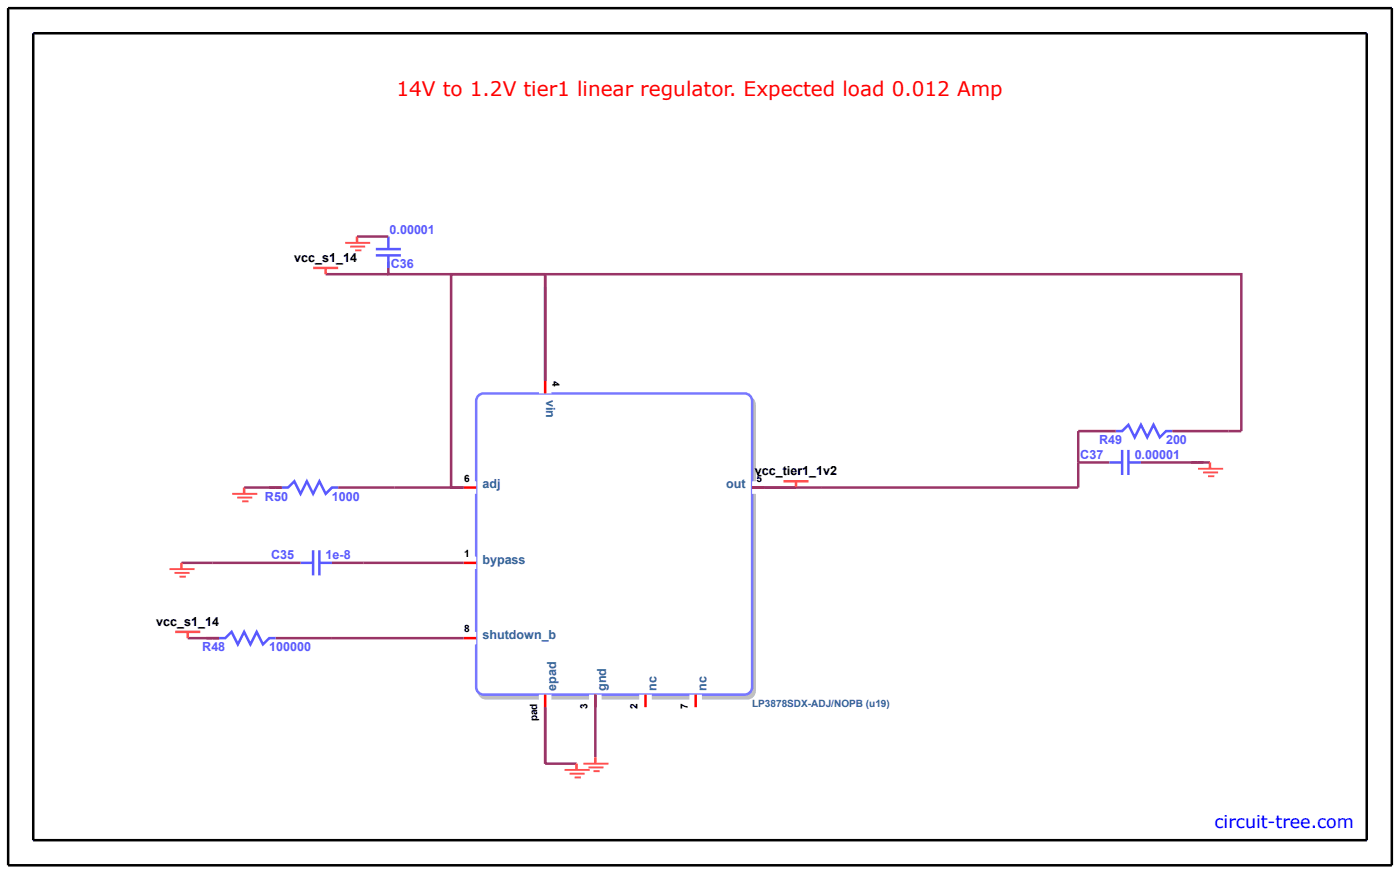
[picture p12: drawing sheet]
<svg xmlns="http://www.w3.org/2000/svg" width="315mm" height="197mm" viewBox="0 0 315 197" stroke-linecap="round" stroke-linejoin="round" font-family="sans-serif">
<path d="M108.2 89.8l.7-.4 .5-.1h58.7a1.69 1.69 0 0 1 1.7 1.7v64.4a1.69 1.69 0 0 1-1.7 1.7h-58.7a1.69 1.69 0 0 1-1.7-1.7v-64.4l.1-.4z" fill="#c0c0c0" stroke="#c0c0c0" stroke-width=".56"/>
<path d="M107.6 89l.8-.5h.4h58.7a1.69 1.69 0 0 1 1.7 1.7v64.3a1.69 1.69 0 0 1-1.7 1.7h-58.7a1.69 1.69 0 0 1-1.7-1.7v-64.3l.1-.5z" fill="#fff" stroke="#77f" stroke-width=".56"/>
<path d="M122.7 85.7v2.8M104.3 109.6h2.8M169.2 109.6h2.8M104.3 126.6h2.8M104.3 143.5h2.8M122.7 156.2v2.8M133.9 156.2v2.8M145.2 156.2v2.8M156.5 156.2v2.8" fill="none" stroke="#fff" stroke-width="2.8" stroke-linecap="butt"/>
<path d="M122.7 85.7v2.8M104.3 109.6h2.8M169.2 109.6h2.8M104.3 126.6h2.8M104.3 143.5h2.8M122.7 156.2v2.8M133.9 156.2v2.8M145.2 156.2v2.8M156.5 156.2v2.8" fill="none" stroke="#f00" stroke-width=".56"/>
<g fill="none" stroke="#993466" stroke-width=".56">
<path d="M80.3 53.2h7.1M87.4 58.8v2.9h35.3v24M73.3 61.7h14.1M251.1 96.9h-8.5v12.7h-73.4M263.8 96.9h15.5v-35.2h-177.8v47.9h2.8h-28.2M54.9 109.6h8.5M242.6 104h7.1M256.7 104h15.5M40.8 126.6h26.8M74.7 126.6h29.6M42.2 143.5h7.1M62 143.5h42.3"/>
<path d="M122.7 159v12.7h7M133.9 156.2v14.1"/>
</g>
<g fill="none" stroke="#5959ff" stroke-width=".56">
<path d="M84.6 56h5.6M84.6 57.4h5.6M87.4 53.2v2.8M87.4 57.4v2.9M251.1 96.9h1.4l1.4-1.4 1.4 2.9 1.4-2.9 1.4 2.9 1.4-2.9 1.4 2.9 1.5-1.5h1.4M63.4 109.6h1.4l1.4-1.4 1.4 2.9 1.4-2.9 1.4 2.9 1.5-2.9 1.4 2.9 1.4-1.5h1.4M249.7 104h2.8M252.5 101.2v5.6M253.9 104h2.8M253.9 101.2v5.6M67.6 126.6h2.8M70.4 123.8v5.6"/>
<path d="M71.9 126.6h2.8M71.9 123.8v5.6M49.3 143.5h1.4l1.4-1.4 1.4 2.8 1.4-2.8 1.4 2.8 1.4-2.8 1.5 2.8 1.4-1.4h1.4"/>
</g>
<path d="M80.3 53.2v1.4M70.4 60.3h5.7M73.3 60.3v1.4M54.9 109.6v1.5M176.3 108.2h5.6M179.1 108.2v1.4M272.2 104v1.4M40.8 126.6v1.4M39.4 142.1h5.6M42.2 142.1v1.4M129.7 171.7v1.4M133.9 170.3v1.4" fill="none" stroke="#ff4c4c" stroke-width=".56"/>
<g fill="none" stroke="#ff4c4c" stroke-width=".42">
<path d="M77.6 54.6h5.7M78.8 55.5h3.4M79.9 56.3h1.4M52.2 111.1h5.7M53.4 111.9h3.4M54.5 112.7h1.4M269.6 105.4h5.6M270.7 106.3h3.4M271.8 107.1h1.4M38.1 128h5.7M39.3 128.8h3.4M40.4 129.7h1.4"/>
<path d="M127 173.1h5.7M128.2 174h3.4M129.3 174.8h1.4M131.3 171.7h5.6M132.4 172.6h3.4M133.5 173.4h1.4"/>
</g>
<path d="M1.8 1.8h311.4v192.8h-311.4zM7.5 7.5h300v181.4h-300z" fill="none" stroke="#000" stroke-width=".56"/>
<g fill="#fff" stroke="#fff" stroke-width=".28">
<circle cx=".4" cy=".4" r=".28"/>
<circle cx="314.6" cy="196" r=".28"/>
</g>
<text font-size="4.5" fill="#f00" x="89.2" y="21.6">14V to 1.2V tier1 linear regulator. Expected load 0.012 Amp</text>
<text font-size="4" fill="#00f" x="273.3" y="186.1">circuit-tree.com</text>
<g font-size="2.8" fill="#5959ff">
<text x="87.7" y="52.6">0.00001</text>
<text x="87.9" y="60.3">C36</text>
<text x="247.3" y="99.9">R49</text>
<text x="262.4" y="99.9">200</text>
<text x="243.1" y="103.2">C37</text>
<text x="255.3" y="103.2">0.00001</text>
<text x="59.6" y="112.6">R50</text>
<text x="74.7" y="112.6">1000</text>
<text x="61" y="125.7">C35</text>
<text x="73.3" y="125.7">1e-8</text>
<text x="45.5" y="146.5">R48</text>
<text x="60.6" y="146.5">100000</text>
</g>
<g font-size="2.8">
<text x="66.2" y="58.8">vcc_s1_14</text>
<text x="169.8" y="106.8">vcc_tier1_1v2</text>
<text x="35.2" y="140.7">vcc_s1_14</text>
</g>
<g font-size="2.8" fill="#306397">
<text x="122.9" y="89.9" transform="rotate(90 122.9 89.9)">vin</text>
<text x="108.5" y="109.9">adj</text>
<text x="163.4" y="109.9">out</text>
<text x="108.5" y="126.8">bypass</text>
<text x="108.5" y="143.7">shutdown_b</text>
<text x="125.1" y="155.4" transform="rotate(-90 125.1 155.4)">epad</text>
<text x="136.4" y="155.4" transform="rotate(-90 136.4 155.4)">gnd</text>
<text x="147.7" y="155.4" transform="rotate(-90 147.7 155.4)">nc</text>
<text x="159" y="155.4" transform="rotate(-90 159 155.4)">nc</text>
</g>
<g font-size="2.3">
<text x="124.3" y="85.7" transform="rotate(90 124.3 85.7)">4</text>
<text x="104.5" y="108.4">6</text>
<text x="170.2" y="108.4">5</text>
<text x="104.5" y="125.3">1</text>
<text x="104.5" y="142.2">8</text>
<text x="132.2" y="159.4" transform="rotate(-90 132.2 159.4)">3</text>
<text x="143.5" y="159.4" transform="rotate(-90 143.5 159.4)">2</text>
<text x="154.8" y="159.4" transform="rotate(-90 154.8 159.4)">7</text>
<text x="120.9" y="162.2" transform="rotate(-90 120.9 162.2)">pad</text>
</g>
<text font-size="2.3" fill="#306397" x="169.2" y="159">LP3878SDX-ADJ/NOPB (u19)</text>
</svg>
